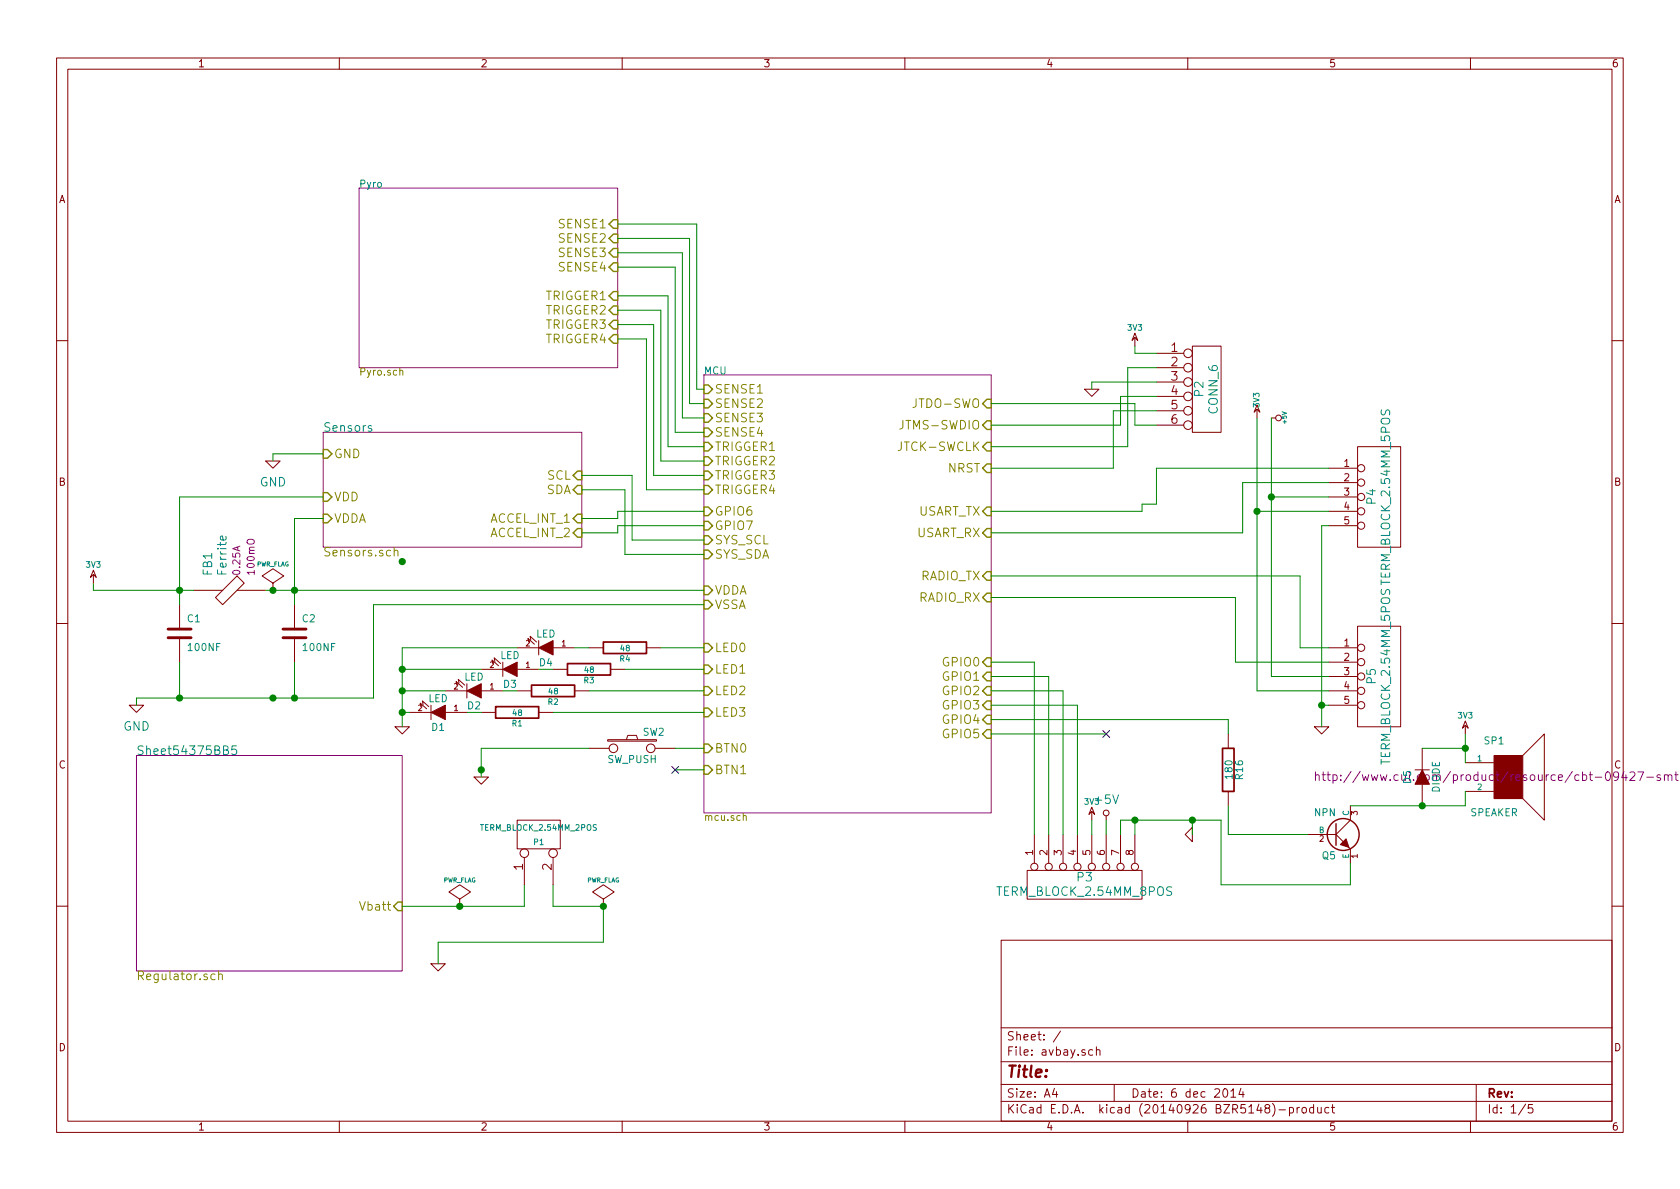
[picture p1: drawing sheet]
EESchema Schematic File Version 2
LIBS:power
LIBS:device
LIBS:transistors
LIBS:conn
LIBS:linear
LIBS:regul
LIBS:74xx
LIBS:cmos4000
LIBS:adc-dac
LIBS:memory
LIBS:xilinx
LIBS:special
LIBS:microcontrollers
LIBS:dsp
LIBS:microchip
LIBS:analog_switches
LIBS:motorola
LIBS:texas
LIBS:intel
LIBS:audio
LIBS:interface
LIBS:digital-audio
LIBS:philips
LIBS:display
LIBS:cypress
LIBS:siliconi
LIBS:opto
LIBS:atmel
LIBS:contrib
LIBS:valves
LIBS:stm32
LIBS:STM32-Additional
LIBS:xbee
LIBS:avbay-cache
EELAYER 25 0
EELAYER END
$Descr A4 11693 8268
encoding utf-8
Sheet 1 5
Title ""
Date "6 dec 2014"
Rev ""
Comp ""
Comment1 ""
Comment2 ""
Comment3 ""
Comment4 ""
$EndDescr
$Comp
L CONN_6 P2
U 1 1
P 8400 2700
F 0 "P2" V 8350 2700 60  0000 C CNN
F 1 "CONN_6" V 8450 2700 60  0000 C CNN
F 2 "Socket_Strips:Socket_Strip_Straight_1x06" H 8400 2700 60  0001 C CNN
F 3 "" H 8400 2700 60  0000 C CNN
	1    8400 2700
	1    0    0    -1  
$EndComp
$Comp
L 3V3 #PWR01
U 1 1
P 7900 2400
F 0 "#PWR01" H 7900 2500 40  0001 C CNN
F 1 "3V3" H 7900 2525 40  0000 C CNN
F 2 "" H 7900 2400 60  0000 C CNN
F 3 "" H 7900 2400 60  0000 C CNN
	1    7900 2400
	1    0    0    -1  
$EndComp
$Comp
L GND #PWR02
U 1 1
P 7600 2700
F 0 "#PWR02" H 7600 2700 30  0001 C CNN
F 1 "GND" H 7600 2630 30  0001 C CNN
F 2 "" H 7600 2700 60  0000 C CNN
F 3 "" H 7600 2700 60  0000 C CNN
	1    7600 2700
	1    0    0    -1  
$EndComp
$Sheet
S 950  5250 1850 1500
U 54375BB6
F0 "Sheet54375BB5" 60
F1 "Regulator.sch" 60
F2 "Vbatt" I R 2800 6300 60 
$EndSheet
$Comp
L R R4
U 1 1
P 4350 4500
F 0 "R4" V 4430 4500 40  0000 C CNN
F 1 "48" V 4357 4501 40  0000 C CNN
F 2 "Resistors_SMD:R_0805_HandSoldering" V 4280 4500 30  0001 C CNN
F 3 "" H 4350 4500 30  0000 C CNN
	1    4350 4500
	0    1    1    0   
$EndComp
$Comp
L R R3
U 1 1
P 4100 4650
F 0 "R3" V 4180 4650 40  0000 C CNN
F 1 "48" V 4107 4651 40  0000 C CNN
F 2 "Resistors_SMD:R_0805_HandSoldering" V 4030 4650 30  0001 C CNN
F 3 "" H 4100 4650 30  0000 C CNN
	1    4100 4650
	0    1    1    0   
$EndComp
$Comp
L R R2
U 1 1
P 3850 4800
F 0 "R2" V 3930 4800 40  0000 C CNN
F 1 "48" V 3857 4801 40  0000 C CNN
F 2 "Resistors_SMD:R_0805_HandSoldering" V 3780 4800 30  0001 C CNN
F 3 "" H 3850 4800 30  0000 C CNN
	1    3850 4800
	0    1    1    0   
$EndComp
$Comp
L R R1
U 1 1
P 3600 4950
F 0 "R1" V 3680 4950 40  0000 C CNN
F 1 "48" V 3607 4951 40  0000 C CNN
F 2 "Resistors_SMD:R_0805_HandSoldering" V 3530 4950 30  0001 C CNN
F 3 "" H 3600 4950 30  0000 C CNN
	1    3600 4950
	0    1    1    0   
$EndComp
$Comp
L LED D4
U 1 1
P 3800 4500
F 0 "D4" H 3800 4600 50  0000 C CNN
F 1 "LED" H 3800 4400 50  0000 C CNN
F 2 "LEDs:LED-0805" H 3800 4500 60  0001 C CNN
F 3 "" H 3800 4500 60  0000 C CNN
	1    3800 4500
	-1   0    0    1   
$EndComp
$Comp
L LED D3
U 1 1
P 3550 4650
F 0 "D3" H 3550 4750 50  0000 C CNN
F 1 "LED" H 3550 4550 50  0000 C CNN
F 2 "LEDs:LED-0805" H 3550 4650 60  0001 C CNN
F 3 "" H 3550 4650 60  0000 C CNN
	1    3550 4650
	-1   0    0    1   
$EndComp
$Comp
L LED D2
U 1 1
P 3300 4800
F 0 "D2" H 3300 4900 50  0000 C CNN
F 1 "LED" H 3300 4700 50  0000 C CNN
F 2 "LEDs:LED-0805" H 3300 4800 60  0001 C CNN
F 3 "" H 3300 4800 60  0000 C CNN
	1    3300 4800
	-1   0    0    1   
$EndComp
$Comp
L LED D1
U 1 1
P 3050 4950
F 0 "D1" H 3050 5050 50  0000 C CNN
F 1 "LED" H 3050 4850 50  0000 C CNN
F 2 "LEDs:LED-0805" H 3050 4950 60  0001 C CNN
F 3 "" H 3050 4950 60  0000 C CNN
	1    3050 4950
	-1   0    0    1   
$EndComp
$Comp
L GND #PWR03
U 1 1
P 2800 5050
F 0 "#PWR03" H 2800 5050 30  0001 C CNN
F 1 "GND" H 2800 4980 30  0001 C CNN
F 2 "" H 2800 5050 60  0000 C CNN
F 3 "" H 2800 5050 60  0000 C CNN
	1    2800 5050
	1    0    0    -1  
$EndComp
$Comp
L SW_PUSH SW2
U 1 1
P 4400 5200
F 0 "SW2" H 4550 5310 50  0000 C CNN
F 1 "SW_PUSH" H 4400 5120 50  0000 C CNN
F 2 "Local:SW_SMD" H 4400 5200 60  0001 C CNN
F 3 "" H 4400 5200 60  0000 C CNN
	1    4400 5200
	1    0    0    -1  
$EndComp
$Comp
L GND #PWR04
U 1 1
P 3350 5400
F 0 "#PWR04" H 3350 5400 30  0001 C CNN
F 1 "GND" H 3350 5330 30  0001 C CNN
F 2 "" H 3350 5400 60  0000 C CNN
F 3 "" H 3350 5400 60  0000 C CNN
	1    3350 5400
	1    0    0    -1  
$EndComp
$Comp
L 3V3 #PWR05
U 1 1
P 8750 2900
F 0 "#PWR05" H 8750 3000 40  0001 C CNN
F 1 "3V3" V 8750 3025 40  0000 C CNN
F 2 "" H 8750 2900 60  0000 C CNN
F 3 "" H 8750 2900 60  0000 C CNN
	1    8750 2900
	1    0    0    -1  
$EndComp
$Comp
L GND #PWR06
U 1 1
P 3050 6700
F 0 "#PWR06" H 3050 6700 30  0001 C CNN
F 1 "GND" H 3050 6630 30  0001 C CNN
F 2 "" H 3050 6700 60  0000 C CNN
F 3 "" H 3050 6700 60  0000 C CNN
	1    3050 6700
	1    0    0    -1  
$EndComp
$Sheet
S 2500 1300 1800 1250
U 5480E61F
F0 "Pyro" 50
F1 "Pyro.sch" 50
F2 "SENSE1" I R 4300 1550 60 
F3 "TRIGGER1" I R 4300 2050 60 
F4 "SENSE2" I R 4300 1650 60 
F5 "TRIGGER2" I R 4300 2150 60 
F6 "SENSE3" I R 4300 1750 60 
F7 "TRIGGER3" I R 4300 2250 60 
F8 "SENSE4" I R 4300 1850 60 
F9 "TRIGGER4" I R 4300 2350 60 
$EndSheet
$Comp
L +5V #PWR07
U 1 1
P 8850 2900
F 0 "#PWR07" H 8850 2990 20  0001 C CNN
F 1 "+5V" H 8850 2990 30  0000 C CNN
F 2 "" H 8850 2900 60  0000 C CNN
F 3 "" H 8850 2900 60  0000 C CNN
	1    8850 2900
	0    1    1    0   
$EndComp
$Sheet
S 4900 2600 2000 3050
U 5430DB9E
F0 "MCU" 50
F1 "mcu.sch" 50
F2 "JTDO-SWO" I R 6900 2800 60 
F3 "JTMS-SWDIO" I R 6900 2950 60 
F4 "JTCK-SWCLK" I R 6900 3100 60 
F5 "NRST" I R 6900 3250 60 
F6 "USART_TX" I R 6900 3550 60 
F7 "USART_RX" I R 6900 3700 60 
F8 "RADIO_TX" I R 6900 4000 60 
F9 "RADIO_RX" I R 6900 4150 60 
F10 "LED0" I L 4900 4500 60 
F11 "LED1" I L 4900 4650 60 
F12 "LED2" I L 4900 4800 60 
F13 "LED3" I L 4900 4950 60 
F14 "BTN0" I L 4900 5200 60 
F15 "BTN1" I L 4900 5350 60 
F16 "GPIO0" I R 6900 4600 60 
F17 "GPIO1" I R 6900 4700 60 
F18 "GPIO2" I R 6900 4800 60 
F19 "GPIO3" I R 6900 4900 60 
F20 "GPIO4" I R 6900 5000 60 
F21 "GPIO5" I R 6900 5100 60 
F22 "GPIO6" I L 4900 3550 60 
F23 "GPIO7" I L 4900 3650 60 
F24 "SENSE1" I L 4900 2700 60 
F25 "SENSE2" I L 4900 2800 60 
F26 "SENSE3" I L 4900 2900 60 
F27 "SENSE4" I L 4900 3000 60 
F28 "TRIGGER1" I L 4900 3100 60 
F29 "TRIGGER2" I L 4900 3200 60 
F30 "TRIGGER3" I L 4900 3300 60 
F31 "TRIGGER4" I L 4900 3400 60 
F32 "SYS_SCL" I L 4900 3750 60 
F33 "SYS_SDA" I L 4900 3850 60 
F34 "VDDA" I L 4900 4100 60 
F35 "VSSA" I L 4900 4200 60 
$EndSheet
$Comp
L GND #PWR08
U 1 1
P 950 4900
F 0 "#PWR08" H 950 4650 60  0001 C CNN
F 1 "GND" H 950 4750 60  0000 C CNN
F 2 "" H 950 4900 60  0000 C CNN
F 3 "" H 950 4900 60  0000 C CNN
	1    950  4900
	1    0    0    -1  
$EndComp
$Comp
L C C1
U 1 1
P 1250 4400
F 0 "C1" H 1300 4500 50  0000 L CNN
F 1 "100NF" H 1300 4300 50  0000 L CNN
F 2 "Capacitors_SMD:C_0805_HandSoldering" H 1288 4250 30  0001 C CNN
F 3 "" H 1250 4400 60  0000 C CNN
	1    1250 4400
	1    0    0    -1  
$EndComp
$Comp
L C C2
U 1 1
P 2050 4400
F 0 "C2" H 2100 4500 50  0000 L CNN
F 1 "100NF" H 2100 4300 50  0000 L CNN
F 2 "Capacitors_SMD:C_0805_HandSoldering" H 2088 4250 30  0001 C CNN
F 3 "" H 2050 4400 60  0000 C CNN
	1    2050 4400
	1    0    0    -1  
$EndComp
$Comp
L Ferrite FB1
U 1 1
P 1600 4100
F 0 "FB1" V 1450 4200 60  0000 L CNN
F 1 "Ferrite" V 1550 4200 60  0000 L CNN
F 2 "SMD_Packages:SMD-1206" H 1500 4100 60  0001 C CNN
F 3 "" H 1600 4200 60  0001 C CNN
F 4 "Value" H 1600 4100 60  0001 C CNN "Manufacturer"
F 5 "Value" H 1600 4100 60  0001 C CNN "Manufacturer Part #"
F 6 "Value" H 1600 4100 60  0001 C CNN "Vendor"
F 7 "Value" H 1600 4100 60  0001 C CNN "Vendor Part #"
F 8 "0.25A" V 1650 4200 50  0000 L CNN "Current"
F 9 "100mO" V 1750 4200 50  0000 L CNN "DCR"
	1    1600 4100
	1    0    0    -1  
$EndComp
$Sheet
S 2250 3000 1800 800 
U 54C4E9F4
F0 "Sensors" 60
F1 "Sensors.sch" 60
F2 "GND" I L 2250 3150 60 
F3 "VDDA" I L 2250 3600 60 
F4 "SCL" I R 4050 3300 60 
F5 "SDA" I R 4050 3400 60 
F6 "VDD" I L 2250 3450 60 
F7 "ACCEL_INT_1" I R 4050 3600 60 
F8 "ACCEL_INT_2" I R 4050 3700 60 
$EndSheet
$Comp
L GND #PWR09
U 1 1
P 1900 3200
F 0 "#PWR09" H 1900 2950 60  0001 C CNN
F 1 "GND" H 1900 3050 60  0000 C CNN
F 2 "" H 1900 3200 60  0000 C CNN
F 3 "" H 1900 3200 60  0000 C CNN
	1    1900 3200
	1    0    0    -1  
$EndComp
$Comp
L GND #PWR010
U 1 1
P 9200 5050
F 0 "#PWR010" H 9200 5050 30  0001 C CNN
F 1 "GND" H 9200 4980 30  0001 C CNN
F 2 "" H 9200 5050 60  0000 C CNN
F 3 "" H 9200 5050 60  0000 C CNN
	1    9200 5050
	1    0    0    -1  
$EndComp
$Comp
L TERM_BLOCK_2.54MM_5POS P4
U 1 1
P 9600 3450
F 0 "P4" V 9550 3450 60  0000 C CNN
F 1 "TERM_BLOCK_2.54MM_5POS" V 9650 3450 60  0000 C CNN
F 2 "Local:TERM_BLOCK_5" H 9600 3450 60  0001 C CNN
F 3 "" H 9600 3450 60  0000 C CNN
	1    9600 3450
	1    0    0    -1  
$EndComp
$Comp
L TERM_BLOCK_2.54MM_5POS P5
U 1 1
P 9600 4700
F 0 "P5" V 9550 4700 60  0000 C CNN
F 1 "TERM_BLOCK_2.54MM_5POS" V 9650 4700 60  0000 C CNN
F 2 "Local:TERM_BLOCK_5" H 9600 4700 60  0001 C CNN
F 3 "" H 9600 4700 60  0000 C CNN
	1    9600 4700
	1    0    0    -1  
$EndComp
$Comp
L +5V #PWR011
U 1 1
P 7700 5700
F 0 "#PWR011" H 7700 5550 60  0001 C CNN
F 1 "+5V" H 7700 5840 60  0000 C CNN
F 2 "" H 7700 5700 60  0000 C CNN
F 3 "" H 7700 5700 60  0000 C CNN
	1    7700 5700
	1    0    0    -1  
$EndComp
$Comp
L GND #PWR012
U 1 1
P 8300 5800
F 0 "#PWR012" H 8300 5800 30  0001 C CNN
F 1 "GND" H 8300 5730 30  0001 C CNN
F 2 "" H 8300 5800 60  0000 C CNN
F 3 "" H 8300 5800 60  0000 C CNN
	1    8300 5800
	0    1    1    0   
$EndComp
NoConn ~ 7700 5100
$Comp
L TERM_BLOCK_2.54MM_8POS P3
U 1 1
P 7550 6150
F 0 "P3" V 7500 6150 60  0000 C CNN
F 1 "TERM_BLOCK_2.54MM_8POS" V 7600 6150 60  0000 C CNN
F 2 "Socket_Strips:Socket_Strip_Straight_1x08" H 7550 6150 60  0001 C CNN
F 3 "" H 7550 6150 60  0000 C CNN
	1    7550 6150
	0    -1   1    0   
$EndComp
Wire Wire Line
	8050 3250 8050 3500
Wire Wire Line
	9250 3250 8050 3250
Wire Wire Line
	8650 3350 9250 3350
Wire Wire Line
	8650 3700 8650 3350
Wire Wire Line
	8600 4150 6900 4150
Wire Wire Line
	8600 4600 8600 4150
Wire Wire Line
	8600 4600 9250 4600
Wire Wire Line
	9050 4500 9250 4500
Wire Wire Line
	9050 4000 9050 4500
Wire Wire Line
	6900 4000 9050 4000
Connection ~ 8850 3450
Wire Wire Line
	8850 4700 9250 4700
Wire Wire Line
	8850 3450 9250 3450
Wire Wire Line
	8850 2900 8850 4700
Connection ~ 8750 3550
Wire Wire Line
	9250 3550 8750 3550
Wire Wire Line
	8750 4800 8750 2900
Wire Wire Line
	9250 4800 8750 4800
Connection ~ 9200 4900
Wire Wire Line
	9250 3650 9200 3650
Wire Wire Line
	9200 4900 9250 4900
Wire Wire Line
	9200 3650 9200 5050
Wire Wire Line
	6900 3700 8650 3700
Wire Wire Line
	6900 3550 7950 3550
Wire Wire Line
	7950 3550 7950 3500
Wire Wire Line
	7950 3500 8050 3500
Wire Wire Line
	2250 3450 1250 3450
Wire Wire Line
	1900 3150 1900 3200
Connection ~ 1900 4850
Wire Wire Line
	2250 3150 1900 3150
Wire Wire Line
	2250 3600 2050 3600
Wire Wire Line
	4050 3400 4350 3400
Wire Wire Line
	4350 3850 4900 3850
Wire Wire Line
	4350 3400 4350 3850
Wire Wire Line
	4400 3300 4050 3300
Wire Wire Line
	4400 3750 4400 3300
Wire Wire Line
	4900 3750 4400 3750
Wire Wire Line
	950  4850 950  4900
Connection ~ 1250 4100
Wire Wire Line
	650  4100 650  4050
Wire Wire Line
	1250 3450 1250 4200
Wire Wire Line
	650  4100 1350 4100
Connection ~ 1250 4850
Wire Wire Line
	1250 4600 1250 4850
Connection ~ 2050 4850
Wire Wire Line
	2050 4600 2050 4850
Connection ~ 2050 4100
Wire Wire Line
	2050 3600 2050 4200
Wire Wire Line
	4900 4100 1850 4100
Wire Wire Line
	2600 4850 950  4850
Wire Wire Line
	2600 4200 2600 4850
Wire Wire Line
	4900 4200 2600 4200
Wire Wire Line
	3850 6150 3850 6300
Wire Wire Line
	3650 6300 3650 6150
Wire Wire Line
	7600 5700 7600 5800
Wire Wire Line
	4500 2350 4300 2350
Wire Wire Line
	4500 3400 4500 2350
Wire Wire Line
	4900 3400 4500 3400
Wire Wire Line
	4550 3300 4900 3300
Wire Wire Line
	4550 2250 4550 3300
Wire Wire Line
	4300 2250 4550 2250
Wire Wire Line
	4600 2150 4300 2150
Wire Wire Line
	4600 3200 4600 2150
Wire Wire Line
	4900 3200 4600 3200
Wire Wire Line
	4650 3100 4900 3100
Wire Wire Line
	4650 2050 4650 3100
Wire Wire Line
	4300 2050 4650 2050
Wire Wire Line
	4700 1850 4300 1850
Wire Wire Line
	4700 3000 4700 1850
Wire Wire Line
	4900 3000 4700 3000
Wire Wire Line
	4750 2900 4900 2900
Wire Wire Line
	4750 1750 4750 2900
Wire Wire Line
	4300 1750 4750 1750
Wire Wire Line
	4800 1650 4300 1650
Wire Wire Line
	4800 2800 4800 1650
Wire Wire Line
	4900 2800 4800 2800
Wire Wire Line
	4850 2700 4900 2700
Wire Wire Line
	4850 1550 4850 2700
Wire Wire Line
	4300 1550 4850 1550
Wire Wire Line
	3850 6300 4200 6300
Wire Wire Line
	4200 6300 4200 6550
Wire Wire Line
	3050 6550 3050 6700
Wire Wire Line
	4200 6550 3050 6550
Wire Wire Line
	2800 6300 3650 6300
Connection ~ 7900 5700
Wire Wire Line
	7800 5700 7800 5800
Wire Wire Line
	7900 5700 7900 5800
Wire Wire Line
	7800 5700 8500 5700
Wire Wire Line
	7700 5800 7700 5700
Wire Wire Line
	8300 5700 8300 5800
Wire Wire Line
	6900 5000 8550 5000
Wire Wire Line
	7500 4900 7500 5800
Wire Wire Line
	6900 4900 7500 4900
Wire Wire Line
	7400 4800 7400 5800
Wire Wire Line
	6900 4800 7400 4800
Wire Wire Line
	7300 4700 7300 5800
Wire Wire Line
	6900 4700 7300 4700
Wire Wire Line
	7200 4600 7200 5800
Wire Wire Line
	6900 4600 7200 4600
Connection ~ 3350 5350
Wire Wire Line
	3350 5200 3350 5400
Wire Wire Line
	4100 5200 3350 5200
Wire Wire Line
	4900 5200 4700 5200
Connection ~ 2800 4650
Wire Wire Line
	3600 4500 2800 4500
Connection ~ 2800 4800
Wire Wire Line
	3350 4650 2800 4650
Connection ~ 2800 4950
Wire Wire Line
	3100 4800 2800 4800
Wire Wire Line
	2800 4500 2800 5050
Wire Wire Line
	2850 4950 2800 4950
Wire Wire Line
	3350 4950 3250 4950
Wire Wire Line
	3600 4800 3500 4800
Wire Wire Line
	3850 4650 3750 4650
Wire Wire Line
	4100 4500 4000 4500
Wire Wire Line
	4900 4950 3850 4950
Wire Wire Line
	4900 4800 4100 4800
Wire Wire Line
	4900 4650 4350 4650
Wire Wire Line
	4600 4500 4900 4500
Wire Wire Line
	7900 2450 7900 2400
Wire Wire Line
	8050 2450 7900 2450
Wire Wire Line
	7600 2700 7600 2650
Wire Wire Line
	7900 2800 6900 2800
Wire Wire Line
	7900 2950 7900 2800
Wire Wire Line
	8050 2950 7900 2950
Wire Wire Line
	7750 3250 6900 3250
Wire Wire Line
	7750 2850 7750 3250
Wire Wire Line
	8050 2850 7750 2850
Wire Wire Line
	7800 2950 6900 2950
Wire Wire Line
	7800 2750 7800 2950
Wire Wire Line
	8050 2750 7800 2750
Wire Wire Line
	7850 3100 6900 3100
Wire Wire Line
	7850 2550 7850 3100
Wire Wire Line
	8050 2550 7850 2550
Wire Wire Line
	7600 2650 8050 2650
$Comp
L TERM_BLOCK_2.54MM_2POS P1
U 1 1
P 3750 5800
F 0 "P1" V 3700 5800 40  0000 C CNN
F 1 "TERM_BLOCK_2.54MM_2POS" V 3800 5800 40  0000 C CNN
F 2 "Local:TERM_BLOCK_2" H 3750 5800 60  0001 C CNN
F 3 "" H 3750 5800 60  0000 C CNN
	1    3750 5800
	0    -1   -1   0   
$EndComp
$Comp
L PWR_FLAG #FLG013
U 1 1
P 3200 6300
F 0 "#FLG013" H 3200 6395 30  0001 C CNN
F 1 "PWR_FLAG" H 3200 6480 30  0000 C CNN
F 2 "" H 3200 6300 60  0000 C CNN
F 3 "" H 3200 6300 60  0000 C CNN
	1    3200 6300
	1    0    0    -1  
$EndComp
$Comp
L PWR_FLAG #FLG014
U 1 1
P 1900 4100
F 0 "#FLG014" H 1900 4195 30  0001 C CNN
F 1 "PWR_FLAG" H 1900 4280 30  0000 C CNN
F 2 "" H 1900 4100 60  0000 C CNN
F 3 "" H 1900 4100 60  0000 C CNN
	1    1900 4100
	1    0    0    -1  
$EndComp
Connection ~ 2800 3900
Connection ~ 1900 4100
Connection ~ 3200 6300
$Comp
L PWR_FLAG #FLG015
U 1 1
P 4200 6300
F 0 "#FLG015" H 4200 6395 30  0001 C CNN
F 1 "PWR_FLAG" H 4200 6480 30  0000 C CNN
F 2 "" H 4200 6300 60  0000 C CNN
F 3 "" H 4200 6300 60  0000 C CNN
	1    4200 6300
	1    0    0    -1  
$EndComp
Connection ~ 4200 6300
Wire Wire Line
	4900 5350 4700 5350
NoConn ~ 4700 5350
$Comp
L 3V3 #PWR016
U 1 1
P 650 4050
F 0 "#PWR016" H 650 4150 40  0001 C CNN
F 1 "3V3" H 650 4175 40  0000 C CNN
F 2 "" H 650 4050 60  0000 C CNN
F 3 "" H 650 4050 60  0000 C CNN
	1    650  4050
	1    0    0    -1  
$EndComp
$Comp
L 3V3 #PWR017
U 1 1
P 7600 5700
F 0 "#PWR017" H 7600 5800 40  0001 C CNN
F 1 "3V3" H 7600 5825 40  0000 C CNN
F 2 "" H 7600 5700 60  0000 C CNN
F 3 "" H 7600 5700 60  0000 C CNN
	1    7600 5700
	1    0    0    -1  
$EndComp
$Comp
L NPN Q5
U 1 1
P 9300 5800
F 0 "Q5" H 9300 5650 50  0000 R CNN
F 1 "NPN" H 9300 5950 50  0000 R CNN
F 2 "Housings_SOT-23_SOT-143_TSOT-6:SOT-23_Handsoldering" H 9300 5800 60  0001 C CNN
F 3 "" H 9300 5800 60  0000 C CNN
	1    9300 5800
	1    0    0    -1  
$EndComp
Wire Wire Line
	8500 5700 8500 6150
Wire Wire Line
	8500 6150 9400 6150
Wire Wire Line
	9400 6150 9400 6000
Connection ~ 8300 5700
Wire Wire Line
	9100 5800 8550 5800
$Comp
L SPEAKER SP1
U 1 1
P 10500 5400
F 0 "SP1" H 10400 5650 50  0000 C CNN
F 1 "SPEAKER" H 10400 5150 50  0000 C CNN
F 2 "Local:CBT-07427" H 10500 5400 60  0001 C CNN
F 3 "http://www.cui.com/product/resource/cbt-09427-smt.pdf" H 10500 5400 60  0000 C CNN
	1    10500 5400
	1    0    0    -1  
$EndComp
$Comp
L DIODE D5
U 1 1
P 9900 5400
F 0 "D5" H 9900 5500 50  0000 C CNN
F 1 "DIODE" H 9900 5300 50  0000 C CNN
F 2 "Diodes_SMD:Diode-MELF_Handsoldering" H 9900 5400 60  0001 C CNN
F 3 "" H 9900 5400 60  0000 C CNN
	1    9900 5400
	0    -1   -1   0   
$EndComp
$Comp
L 3V3 #PWR018
U 1 1
P 10200 5100
F 0 "#PWR018" H 10200 5200 40  0001 C CNN
F 1 "3V3" H 10200 5225 40  0000 C CNN
F 2 "" H 10200 5100 60  0000 C CNN
F 3 "" H 10200 5100 60  0000 C CNN
	1    10200 5100
	1    0    0    -1  
$EndComp
Wire Wire Line
	10200 5100 10200 5300
Wire Wire Line
	9900 5200 10200 5200
Connection ~ 10200 5200
Wire Wire Line
	9400 5600 10200 5600
Wire Wire Line
	10200 5600 10200 5500
Connection ~ 9900 5600
$Comp
L R R16
U 1 1
P 8550 5350
F 0 "R16" V 8630 5350 50  0000 C CNN
F 1 "180" V 8557 5351 50  0000 C CNN
F 2 "Resistors_SMD:R_0805_HandSoldering" V 8480 5350 30  0001 C CNN
F 3 "" H 8550 5350 30  0000 C CNN
	1    8550 5350
	1    0    0    -1  
$EndComp
Wire Wire Line
	8550 5000 8550 5100
Wire Wire Line
	8550 5800 8550 5600
Wire Wire Line
	6900 5100 7700 5100
Wire Wire Line
	4900 3550 4300 3550
Wire Wire Line
	4300 3550 4300 3600
Wire Wire Line
	4300 3600 4050 3600
Wire Wire Line
	4900 3650 4300 3650
Wire Wire Line
	4300 3650 4300 3700
Wire Wire Line
	4300 3700 4050 3700
$EndSCHEMATC
